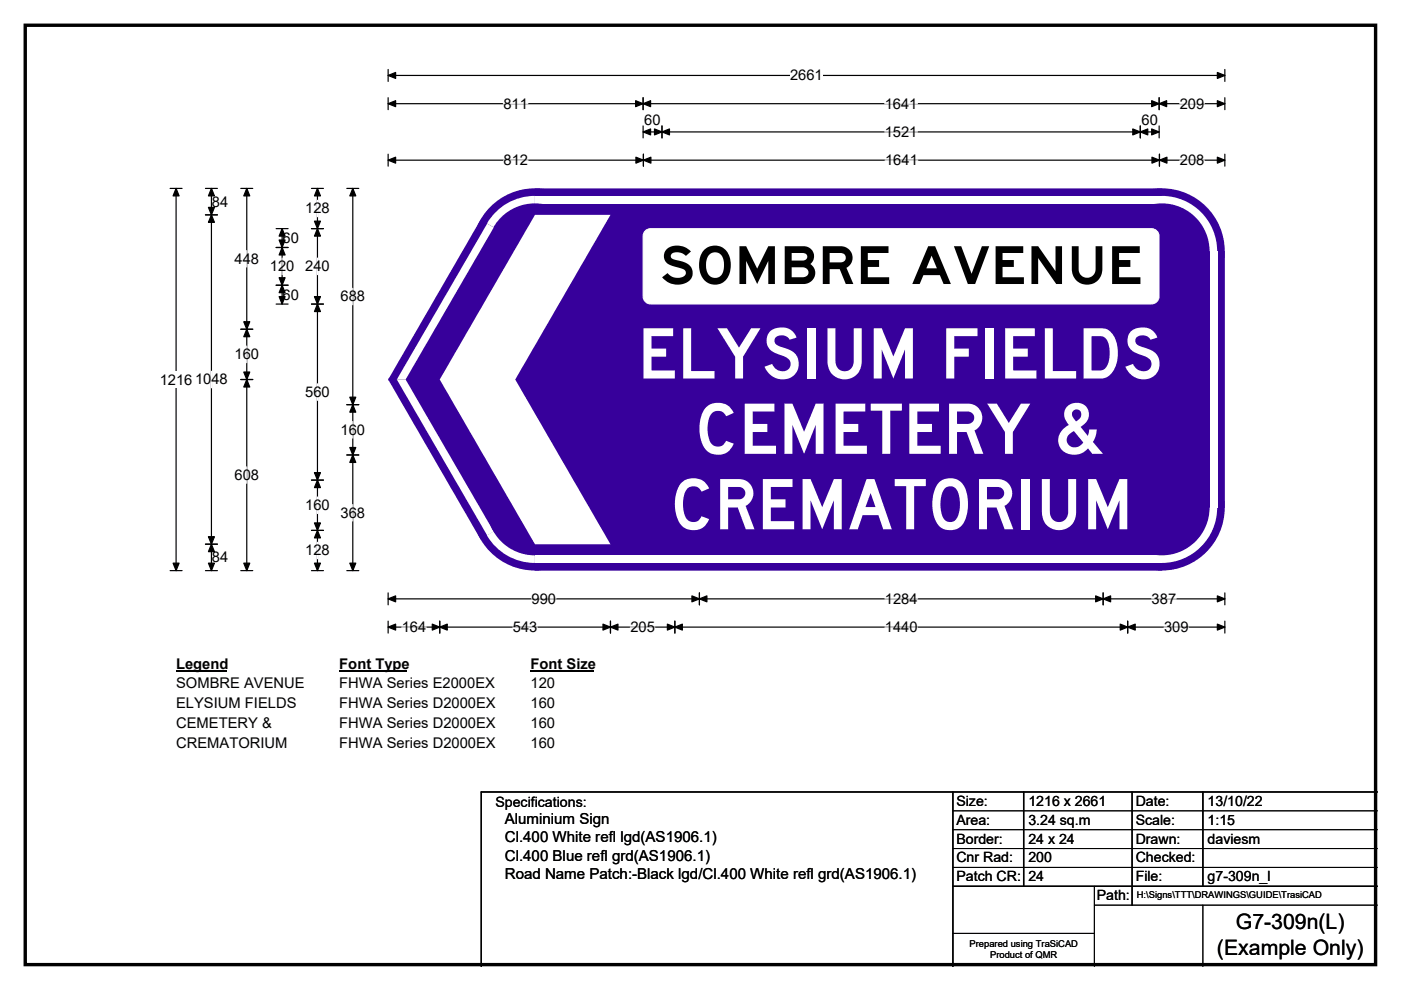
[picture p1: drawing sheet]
<svg xmlns="http://www.w3.org/2000/svg" width="297mm" height="210mm" viewBox="0 0 297 210" stroke-linecap="round" stroke-linejoin="round" font-family="sans-serif">
<path d="M5.4 5.4h286.3v199.2h-286.3z" fill="none" stroke="#000" stroke-width=".72"/>
<path d="M82.3 16h177.4M82.3 14.7v2.6M259.7 14.7v2.6" fill="none" stroke="#000" stroke-width=".25"/>
<path d="M82.3 16l1.6-.6v1.2zM258.1 15.4l1.6 .6-1.6 .6z" fill="#000" stroke="#000" stroke-width=".25"/>
<path d="M167.5 14.3h7v3.5h-7z" fill="#fff"/>
<g fill="none" stroke="#000" stroke-width=".25">
<path d="M36.1 40h2.5M37.3 40v81M82.3 22h177.4M82.3 20.7v2.6M82.3 32.7v2.5M82.3 34h177.4M136.4 20.7v2.6M136.4 26.7v2.6M136.4 28h109.4M136.4 32.7v2.5M140.4 26.7v2.6M241.8 26.7v2.6"/>
<path d="M245.8 20.7v2.6M245.8 26.7v2.6M245.8 32.7v2.5M259.7 20.7v2.6M259.7 32.7v2.5M36.1 121h2.5M82.3 125.8v2.5M82.3 131.7v2.6M82.3 127h177.4M82.3 133h177.4M93.2 131.7v2.6M129.4 131.7v2.6"/>
<path d="M143.1 131.7v2.6M148.3 125.8v2.5M233.9 125.8v2.5M239.1 131.7v2.6M259.7 125.8v2.5M259.7 131.7v2.6"/>
</g>
<g fill="#000" stroke="#000" stroke-width=".25">
<path d="M37.3 40l.7 1.6h-1.3zM82.3 22l1.6-.6v1.2zM82.3 34l1.6-.7v1.3zM136.4 22l1.5-.6v1.2zM134.8 21.4l1.6 .6-1.6 .6zM136.4 28l1.5-.7v1.3zM136.4 34l1.6-.7v1.3zM134.8 33.3l1.6 .7-1.6 .6zM140.4 28l1.5-.7v1.3zM138.8 27.3l1.6 .7-1.6 .6zM240.2 27.3l1.6 .7-1.6 .6zM241.8 28l1.5-.7v1.3z"/>
<path d="M244.2 21.4l1.6 .6-1.6 .6zM245.8 22l1.6-.6v1.2zM244.2 27.3l1.6 .7-1.6 .6zM244.2 33.3l1.6 .7-1.6 .6zM245.8 34l1.6-.7v1.3zM258.1 21.4l1.6 .6-1.6 .6zM258.1 33.3l1.6 .7-1.6 .6zM36.7 119.4h1.3l-.7 1.6zM82.3 127l1.6-.6v1.3zM82.3 133l1.6-.6v1.2zM93.2 133l1.6-.6v1.2zM91.6 132.4l1.6 .6-1.6 .6z"/>
<path d="M127.8 132.4l1.6 .6-1.6 .6zM129.4 133l1.6-.6v1.2zM141.5 132.4l1.6 .6-1.6 .6zM143.1 133l1.6-.6v1.2zM148.3 127l1.6-.6v1.3zM146.7 126.4l1.6 .6-1.6 .7zM232.3 126.4l1.6 .6-1.6 .7zM233.9 127l1.6-.6v1.3zM237.5 132.4l1.6 .6-1.6 .6zM239.1 133l1.6-.6v1.2zM258.1 126.4l1.6 .6-1.6 .7zM258.1 132.4l1.6 .6-1.6 .6z"/>
</g>
<g fill="none" stroke="#fff" stroke-width=".25">
<path d="M106.7 22h5.2M106.8 34h5.2M187.6 22h6.9M187.6 28h6.9M187.7 34h6.9M250.1 22h5.2M250.1 34h5.3M85.2 133h5.2M108.7 133h5.2M112.7 127h5.2M133.6 133h5.3M187.6 127h7"/>
<path d="M187.6 133h7M244.2 127h5.2M246.8 133h5.2"/>
</g>
<path d="M33.9 78.8h6.9v3.5h-6.9z" fill="#fff"/>
<g fill="none" stroke="#000" stroke-width=".25">
<path d="M43.6 40h2.5M44.8 40v81M51.1 40h2.5M52.3 40v81M66 40h2.6M67.3 40v81M73.5 40h2.6M74.8 40v81M43.6 45.6h2.5M58.5 52.5h2.6M58.5 48.5h2.6M59.8 48.5v16"/>
<path d="M66 48.5h2.6M51.1 69.8h2.5M58.5 60.5h2.6M58.5 64.5h2.6M66 64.5h2.6M51.1 80.5h2.5M73.5 85.8h2.6M73.5 96.5h2.6M43.6 115.4h2.5M66 101.8h2.6M66 112.5h2.6M43.6 121h2.5"/>
<path d="M51.1 121h2.5M66 121h2.6M73.5 121h2.6"/>
</g>
<g fill="#000" stroke="#000" stroke-width=".25">
<path d="M44.8 40l.7 1.6h-1.3zM52.3 40l.7 1.6h-1.3zM67.3 40l.6 1.6h-1.2zM74.8 40l.6 1.6h-1.2zM44.8 45.6l.7 1.6h-1.3zM44.2 44h1.3l-.7 1.6zM59.8 52.5l.6 1.6h-1.2zM59.8 48.5l.6 1.6h-1.2zM59.2 50.9h1.2l-.6 1.6zM67.3 48.5l.6 1.6h-1.2zM66.7 46.9h1.2l-.6 1.6zM52.3 69.8l.7 1.6h-1.3z"/>
<path d="M51.7 68.2h1.3l-.7 1.6zM59.2 58.9h1.2l-.6 1.6zM59.8 60.5l.6 1.6h-1.2zM59.2 62.9h1.2l-.6 1.6zM66.7 62.9h1.2l-.6 1.6zM67.3 64.5l.6 1.6h-1.2zM51.7 78.9h1.3l-.7 1.6zM52.3 80.5l.7 1.6h-1.3zM74.8 85.8l.6 1.6h-1.2zM74.2 94.9h1.2l-.6 1.6zM74.2 84.2h1.2l-.6 1.6zM74.8 96.5l.6 1.6h-1.2z"/>
<path d="M44.2 113.8h1.3l-.7 1.6zM44.8 115.4l.7 1.6h-1.3zM66.7 100.2h1.2l-.6 1.6zM67.3 101.8l.6 1.6h-1.2zM66.7 110.9h1.2l-.6 1.6zM67.3 112.5l.6 1.6h-1.2zM44.2 119.4h1.3l-.7 1.6zM51.7 119.4h1.3l-.7 1.6zM66.7 119.4h1.2l-.6 1.6zM74.2 119.4h1.2l-.6 1.6z"/>
</g>
<g fill="none" stroke="#fff" stroke-width=".25">
<path d="M52.3 53.1v3.5M59.8 54.7v3.6M67.3 42.5v3.5M67.3 54.7v3.6M44.8 78.7v3.6M52.3 73.4v3.5M74.8 61.2v3.4M52.3 99v3.5M67.3 81.4v3.5M74.8 89.4v3.5M67.3 105.4v3.5M67.3 115v3.5"/>
<path d="M74.8 107v3.5"/>
</g>
<path d="M37.3 139h10.8v3.5h-10.8z" fill="#fff"/>
<path d="M37.3 142.3h10.8" fill="none" stroke="#000" stroke-width=".32"/>
<path d="M71.9 139h14.5v3.5h-14.5z" fill="#fff"/>
<path d="M71.9 142.3h14.5" fill="none" stroke="#000" stroke-width=".32"/>
<path d="M112.5 139h13.5v3.5h-13.5z" fill="#fff"/>
<path d="M112.5 142.3h13.5" fill="none" stroke="#000" stroke-width=".32"/>
<g fill="#fff">
<path d="M37.3 143.2h27.1v3.5h-27.1z"/>
<path d="M71.9 143.2h32.9v3.5h-32.9z"/>
<path d="M112.5 143.2h5.2v3.5h-5.2z"/>
<path d="M37.3 147.4h25.4v3.5h-25.4z"/>
<path d="M71.9 147.4h33.1v3.5h-33.1z"/>
<path d="M112.5 147.4h5.2v3.5h-5.2z"/>
<path d="M37.3 151.6h20.2v3.5h-20.2z"/>
<path d="M71.9 151.6h33.1v3.5h-33.1z"/>
<path d="M112.5 151.6h5.2v3.5h-5.2z"/>
<path d="M37.3 155.8h23.5v3.5h-23.5z"/>
<path d="M71.9 155.8h33.1v3.5h-33.1z"/>
<path d="M112.5 155.8h5.2v3.5h-5.2z"/>
</g>
<g fill="#37009b">
<path d="M101.9 46.6l11.5-6.6h133l13.3 13.3v54.4l-13.3 13.3h-133l-11.5-6.6-19.5-33.7v-.4z" fill-rule="evenodd"/>
<circle cx="113.4" cy="53.3" r="13.3"/>
<circle cx="82.7" cy="80.5" r=".34"/>
<circle cx="113.4" cy="107.7" r="13.3"/>
<circle cx="246.3" cy="107.7" r="13.3"/>
<circle cx="246.3" cy="53.3" r="13.3"/>
</g>
<g fill="#fff">
<path d="M113.4 41.6h133v1.6h-133z" fill-rule="evenodd"/>
<path d="M105.3 44.8a11.8 11.8 0 0 1 8.1-3.2v11.7l-10.2-5.9 .7-1z" fill-rule="evenodd"/>
</g>
<circle cx="113.4" cy="53.3" r="10.1" fill="#37009b"/>
<g fill="#fff">
<path d="M103.3 47.4l1.4 .8-18.7 32.3h-1.9z"/>
<path d="M84.1 80.5h1.9l18.7 32.3-1.4 .8z"/>
<path d="M103.2 113.5l10.2-5.8v11.7a11.8 11.8 0 0 1-10.2-5.9z" fill-rule="evenodd"/>
</g>
<circle cx="113.4" cy="107.7" r="10.1" fill="#37009b"/>
<g fill="#fff">
<path d="M113.4 117.8h133v1.6h-133z" fill-rule="evenodd"/>
<path d="M246.3 107.7h11.8v-.2a11.7 11.7 0 0 1-11.9 11.9h.1z" fill-rule="evenodd"/>
</g>
<circle cx="246.3" cy="107.7" r="10.1" fill="#37009b"/>
<g fill="#fff">
<path d="M256.5 53.3h1.6v54.4h-1.6z" fill-rule="evenodd"/>
<path d="M246.2 41.6a11.7 11.7 0 0 1 11.9 11.7h-11.8v-11.7z" fill-rule="evenodd"/>
</g>
<circle cx="246.3" cy="53.3" r="10.1" fill="#37009b"/>
<path d="M113.4 45.6h16l-20.2 34.9 20.2 34.9h-16l-20.2-34.9z" fill-rule="evenodd" fill="#fff"/>
<path d="M137 48.8l.9-.3h106.2a1.59 1.59 0 0 1 1.6 1.6v12.8a1.61 1.61 0 0 1-1.6 1.6h-106.2a1.59 1.59 0 0 1-1.5-1.6v-12.8v-.5z" fill-rule="evenodd" fill="#fff" stroke="#fff" stroke-width=".21"/>
<path d="M202 168v37M217 168v20M240 168v24M255 168v20M292 168h-190v37M202 188h90" fill="none" stroke="#000" stroke-width=".3"/>
<path d="M202 172h90M202 176h90M202 180h90M202 184h90M202 198h30M232 192h60M232 188v17M255 192v13" fill="none" stroke="#000" stroke-width=".21"/>
<g font-size="14.8" fill="#fff">
<text x="135.2" y="80.3">ELYSIUM FIELDS</text>
<text x="147.2" y="96.3">CEMETERY &amp;</text>
<text x="142" y="112.3">CREMATORIUM</text>
</g>
<text font-size="11.1" x="139.8" y="60.2">SOMBRE AVENUE</text>
<g font-size="4.5">
<text x="262" y="197.1">G7-309n(L)</text>
<text x="258" y="202.5">(Example Only)</text>
</g>
<g font-size="3.2">
<text x="107" y="178.7">Cl.400 White refl lgd(AS1906.1)</text>
<text x="107" y="174.9">Aluminium Sign</text>
<text x="107" y="182.5">Cl.400 Blue refl grd(AS1906.1)</text>
<text x="107" y="186.4">Road Name Patch:-Black lgd/Cl.400 White refl grd(AS1906.1)</text>
</g>
<g font-size="3.1">
<text x="167.5" y="17.1">2661</text>
<text x="106.7" y="23.1">811</text>
<text x="187.6" y="23.1">1641</text>
<text x="250.1" y="23.1">209</text>
<text x="136.6" y="26.6">60</text>
<text x="187.6" y="29">1521</text>
<text x="242" y="26.6">60</text>
<text x="106.8" y="35">812</text>
<text x="187.7" y="35">1641</text>
<text x="250.1" y="35">208</text>
<text x="44.9" y="43.8">84</text>
<text x="64.7" y="45.3">128</text>
<text x="59.9" y="51.5">60</text>
<text x="49.7" y="55.9">448</text>
<text x="57.2" y="57.5">120</text>
<text x="64.7" y="57.5">240</text>
<text x="59.9" y="63.5">60</text>
<text x="72.2" y="63.9">688</text>
<text x="49.7" y="76.2">160</text>
<text x="33.9" y="81.6">1216</text>
<text x="41.4" y="81.5">1048</text>
<text x="64.7" y="84.2">560</text>
<text x="72.2" y="92.2">160</text>
<text x="49.7" y="101.8">608</text>
<text x="64.7" y="108.2">160</text>
<text x="72.2" y="109.8">368</text>
<text x="44.9" y="119.3">84</text>
<text x="64.7" y="117.8">128</text>
<text x="112.7" y="128.1">990</text>
<text x="187.6" y="128.1">1284</text>
<text x="244.2" y="128.1">387</text>
<text x="85.2" y="134.1">164</text>
<text x="108.7" y="134.1">543</text>
<text x="133.6" y="134.1">205</text>
<text x="187.6" y="134.1">1440</text>
<text x="246.8" y="134.1">309</text>
<text x="37.3" y="141.8">Legend</text>
<text x="71.9" y="141.8">Font Type</text>
<text x="112.5" y="141.8">Font Size</text>
<text x="37.3" y="146">SOMBRE AVENUE</text>
<text x="71.9" y="146">FHWA Series E2000EX</text>
<text x="112.5" y="146">120</text>
<text x="37.3" y="150.2">ELYSIUM FIELDS</text>
<text x="37.3" y="154.4">CEMETERY &amp;</text>
<text x="71.9" y="150.2">FHWA Series D2000EX</text>
<text x="71.9" y="154.4">FHWA Series D2000EX</text>
<text x="112.5" y="150.2">160</text>
<text x="112.5" y="154.4">160</text>
<text x="37.3" y="158.6">CREMATORIUM</text>
<text x="71.9" y="158.6">FHWA Series D2000EX</text>
<text x="112.5" y="158.6">160</text>
</g>
<g font-size="3">
<text x="105" y="171.2">Specifications:</text>
<text x="202.8" y="170.9">Size:</text>
<text x="218" y="170.9">1216 x 2661</text>
<text x="240.8" y="170.9">Date:</text>
<text x="256" y="170.9">13/10/22</text>
<text x="202.8" y="174.9">Area:</text>
<text x="202.8" y="178.9">Border:</text>
<text x="218" y="174.9">3.24 sq.m</text>
<text x="218" y="178.9">24 x 24</text>
<text x="240.8" y="174.9">Scale:</text>
<text x="240.8" y="178.9">Drawn:</text>
<text x="256" y="174.9">1:15</text>
<text x="256" y="178.9">daviesm</text>
<text x="202.8" y="182.9">Cnr Rad:</text>
<text x="218" y="182.9">200</text>
<text x="240.8" y="182.9">Checked:</text>
<text x="202.8" y="186.9">Patch CR:</text>
<text x="218" y="186.9">24</text>
<text x="232.5" y="190.9">Path:</text>
<text x="240.8" y="186.9">File:</text>
<text x="256" y="186.9">g7-309n_l</text>
</g>
<g font-size="2">
<text x="241" y="190.5">H:\Signs\TTT\DRAWINGS\GUIDE\TrasiCAD</text>
<text x="205.6" y="200.8">Prepared using TraSiCAD</text>
<text x="209.9" y="203.2">Product of QMR</text>
</g>
</svg>
